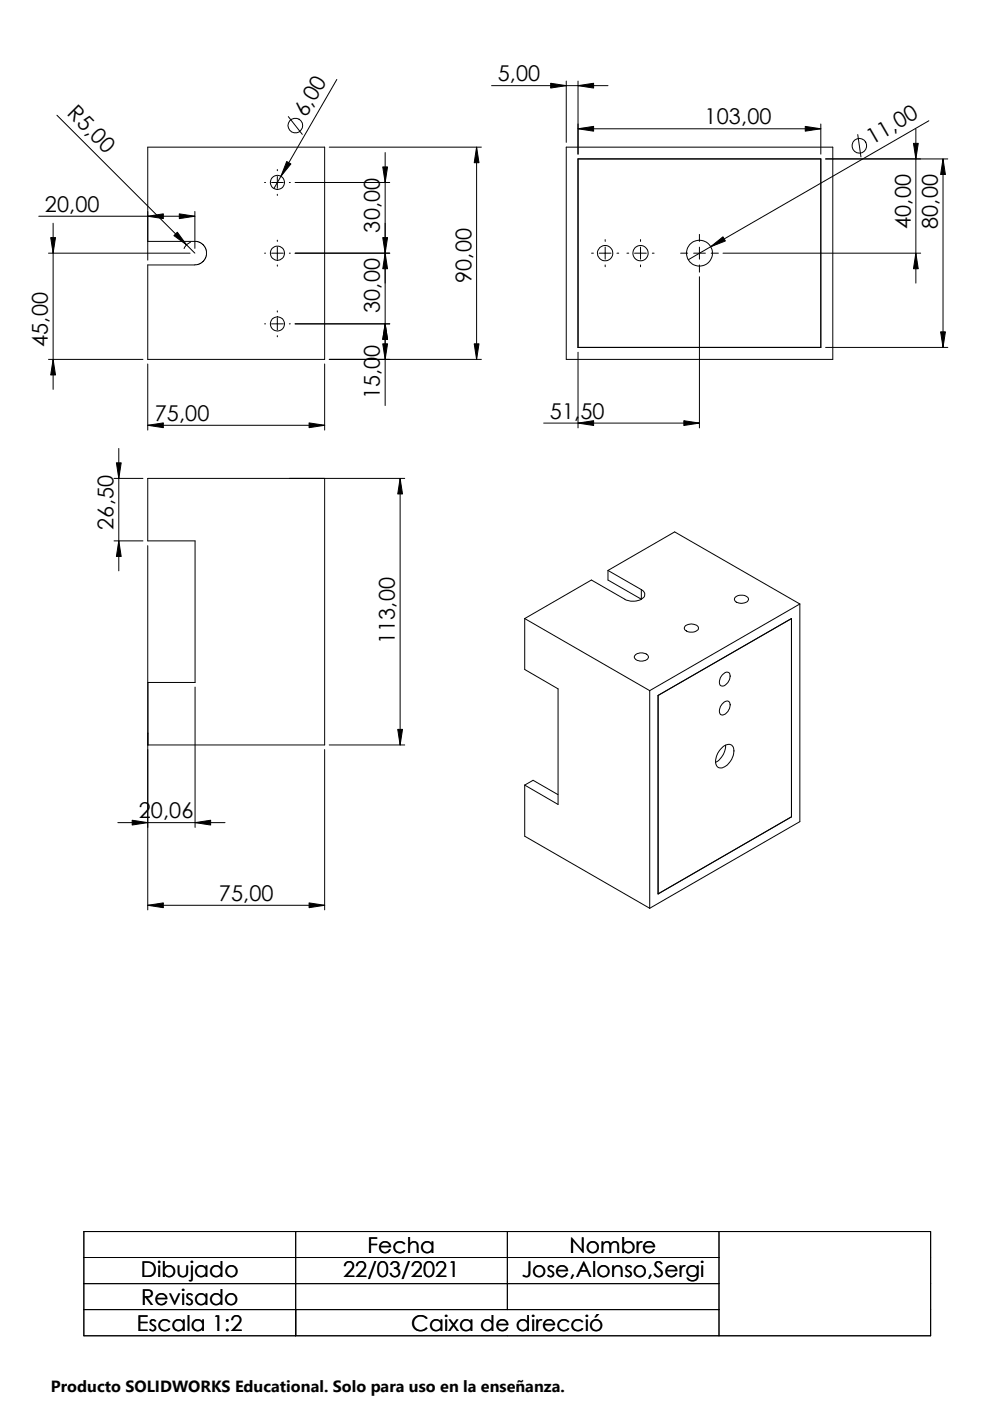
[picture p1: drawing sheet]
<svg xmlns="http://www.w3.org/2000/svg" width="210mm" height="297mm" viewBox="0 0 210 297" stroke-linecap="round" stroke-linejoin="round" font-family="sans-serif">
<g fill="none" stroke="#000" stroke-width=".21">
<path d="M71.4 16.8l-13.3 23.2M104.2 18.2h24.7M116.8 17.7l3.3 .5-3.3 .5zM120.1 17.2v13M122.6 18.2l3.3-.5v1zM122.6 17.2v15.5M12.1 24.4l29.2 29.3M56.1 38.7h.2M57.6 38.7h2.5M58.8 35.9v.3M58.8 37.4v2.5M60.8 34.2l.9 .6-2.1 2.6z"/>
<path d="M61.1 24.7l3 3.8M61.3 38.7h.3M62.6 38.7h20M69.8 31.2h32.3M81.2 35.4h1l-.5 3.3zM81.7 32.3v53.7M101 31.2l.6 3.3h-1.1zM101 31.2v45M120.1 31.2h56.5v45h-56.5zM122.6 27.3l3.3-.5v1zM122.6 33.7h51.4v40h-51.4zM122.6 27.3h51.4"/>
<path d="M170.7 26.8l3.3 .5-3.3 .5zM174 26.3v6.4M175 33.7h26M181.9 28.5l.6 4.8M193.7 30.4h1l-.5 3.3zM194.2 27.3v32.7M196.9 25.6l-51 29.5M199.9 33.7l.5 3.3h-1zM199.9 33.7v40M8.2 45.8h33.1M10.3 53.7h30M10.8 50.4h1l-.5 3.3z"/>
<path d="M11.3 47.3v35.2M31.3 45.8l3.3-.5v1.1zM31.3 51.2h10.4l.5 .1 .8 .5 .5 .6 .3 .8v.9l-.3 .8-.5 .6-.8 .5-.9 .1M31.3 55.2v-24h37.5v45h-37.5v-20h10M36.9 50l.7-.8 1.9 2.7zM38 45.3l3.3 .5-3.3 .6zM40.4 51.3a2.64 2.64 0 0 0-1.4 1.4M41.3 44.8v7.9M56.1 53.7h.2M57.6 53.7h2.5M58.8 41.2v.2M58.8 50.9v.3"/>
<path d="M58.8 52.4v2.5M58.8 56.2v.2M61.3 53.7h.3M62.6 53.7h20M81.2 50.4h1l-.5 3.3zM81.7 53.7l.5 3.3h-1zM125.4 53.7h.4M127 53.7h2.5M128.3 50.8v.4M128.3 52.4v2.5M128.3 56.2v.4M130.8 53.7h.4"/>
<path d="M132.9 53.7h.4M134.5 53.7h2.5M135.8 50.8v.4M135.8 52.4v2.5M135.8 56.2v.4M138.3 53.7h.4M144.3 53.7h1.5M147.1 53.7h2.5M148.3 49.7v1.5M148.3 52.4v2.5M148.3 56.2v1.5M148.3 58.7v32"/>
<path d="M150.7 52.3l2.6-2.1 .5 .9zM150.8 53.7h1.5M153.3 53.7h41.9M194.2 53.7l.5 3.3h-1zM10.3 76.2h20M11.3 76.2l.5 3.3h-1zM31.3 77.2v14M56.1 68.7h.2M57.6 68.7h2.5M58.8 65.9v.3M58.8 67.4v2.5M58.8 71.2v.2"/>
<path d="M61.3 68.7h.3M62.6 68.7h20M68.8 77.2v14M69.8 76.2h32.3M81.2 72.9h1l-.5 3.3zM81.7 68.7l.5 3.3h-1zM100.5 72.9h1.1l-.6 3.3zM122.6 74.7v16M175 73.7h26M199.4 70.4h1l-.5 3.3zM24.7 98.1h1l-.5 3.3zM25.2 95.1v25.9"/>
<path d="M31.3 90.2l3.3-.5v1zM31.3 90.2h37.5M65.5 89.7l3.3 .5-3.3 .5zM115.3 89.7h33M122.6 89.7l3.3-.5v1zM145 89.2l3.3 .5-3.3 .5zM24.2 101.4h6.1M24.2 114.7h6.1M25.2 114.7l.5 3.3h-1zM31.3 115.7v77.2M68.8 101.4v56.5h-37.5M84.8 101.4l.5 3.3h-1z"/>
<path d="M84.8 101.4v56.5M85.8 101.4h-54.5v13.3h10.1v30h-10v13.2M111.3 131.1v10.8l7 4.1v24.6l-7-4.1M111.3 131.1l26.5 15.3M128.9 120.9v2.1l7.1 4v-2M128.9 120.9l14.1-8.1 26.6 15.3M128.9 120.9l7.1 4.1M134.7 138.8a1.92 1.92 0 0 1 2.8 .3 1.37 1.37 0 0 1-2.1 1 .77 .77 0 0 1-.7-.4 .77 .77 0 0 1 0-.9zM136 125a1.11 1.11 0 0 1 .7 1.1 1.11 1.11 0 0 1-.9 1 3.9 3.9 0 0 1-3.3-.1l-7.1-4-14.1 8.1M145.3 132.7a2.07 2.07 0 0 1 2.8 .3 1.33 1.33 0 0 1-1.8 1 .94 .94 0 0 1-1.1-1.2zM155.8 126.7a1.85 1.85 0 0 1 2.9 .3 1.67 1.67 0 0 1-2.3 .8l-.6-.4-.1-.4zM169.6 128.1v46.1l-31.8 18.4"/>
<path d="M169.6 128.1l-31.8 18.3M31.3 155.4h.1M41.4 145.7v29.7M68.8 158.9v34M69.8 157.9h16M84.3 154.6h1l-.5 3.3zM137.8 146.4v46.2M139.5 147.4l28.3-16.3v42.1l-28.3 16.3zM152.9 158.7a1.65 1.65 0 0 1 2.4-.5 3.5 3.5 0 0 1-1.6 4.4 1.25 1.25 0 0 1-1.6 0 1.25 1.25 0 0 1-.4-1.5l.5-1.4zM153.1 149.3a.97 .97 0 0 1 1.6-.3 1.99 1.99 0 0 1-1.8 2.6 1.58 1.58 0 0 1 .2-2.3zM153.3 143a.81 .81 0 0 1 1-.5 .81 .81 0 0 1 .5 1.1 2.11 2.11 0 0 1-1.7 1.9 .97 .97 0 0 1-.4-1.5zM153.8 158a4.1 4.1 0 0 1-2.1 3.6"/>
<path d="M25 174.4h22.7M28 173.9l3.3 .5-3.3 .5zM41.4 174.4l3.3-.5v1zM111.3 166.5v10.8l26.5 15.3M111.3 166.5l1.7-1.1 5.3 3.1M31.3 191.9l3.3-.5v1zM31.3 191.9h37.5M65.5 191.4l3.3 .5-3.3 .5zM17.8 261.1h179.5v22.1h-179.5zM17.8 266.6h134.6M17.8 272.2h134.6M17.8 277.7h134.6"/>
<path d="M62.7 261.1v22.1M107.6 261.1v16.6M152.4 261.1v22.1"/>
<circle cx="58.8" cy="38.7" r="1.5"/>
<circle cx="62.6" cy="26.6" r="1.57"/>
<circle cx="182.2" cy="30.9" r="1.56"/>
<circle cx="58.8" cy="53.7" r="1.5"/>
<circle cx="128.3" cy="53.7" r="1.61"/>
<circle cx="135.8" cy="53.7" r="1.61"/>
<circle cx="148.3" cy="53.7" r="2.75"/>
<circle cx="58.8" cy="68.7" r="1.5"/>
</g>
<g fill="#000">
<path d="M116.8 17.7l3.3 .5-3.3 .5zM122.6 18.2l3.3-.5v1zM60.8 34.2l.9 .6-2.1 2.6zM81.2 35.4h1l-.5 3.3zM101 31.2l.6 3.3h-1.1zM122.6 27.3l3.3-.5v1zM170.7 26.8l3.3 .5-3.3 .5zM193.7 30.4h1l-.5 3.3zM199.9 33.7l.5 3.3h-1zM10.8 50.4h1l-.5 3.3zM31.3 45.8l3.3-.5v1.1zM36.9 50l.7-.8 1.9 2.7z"/>
<path d="M38 45.3l3.3 .5-3.3 .6zM81.2 50.4h1l-.5 3.3zM81.7 53.7l.5 3.3h-1zM150.7 52.3l2.6-2.1 .5 .9zM194.2 53.7l.5 3.3h-1zM11.3 76.2l.5 3.3h-1zM81.2 72.9h1l-.5 3.3zM81.7 68.7l.5 3.3h-1zM100.5 72.9h1.1l-.6 3.3zM199.4 70.4h1l-.5 3.3zM31.3 90.2l3.3-.5v1zM65.5 89.7l3.3 .5-3.3 .5z"/>
<path d="M122.6 89.7l3.3-.5v1zM145 89.2l3.3 .5-3.3 .5zM25.2 114.7l.5 3.3h-1zM24.7 98.1h1l-.5 3.3zM84.8 101.4l.5 3.3h-1zM84.3 154.6h1l-.5 3.3zM28 173.9l3.3 .5-3.3 .5zM41.4 174.4l3.3-.5v1zM31.3 191.9l3.3-.5v1zM65.5 191.4l3.3 .5-3.3 .5z"/>
</g>
<path d="M10.8 291.5h104.2v5.5h-104.2z" fill="#fff"/>
<g font-size="4.6">
<text x="105.5" y="17.2">5,00</text>
<text x="14.1" y="24.3" transform="rotate(45 14.1 24.3)">R5,00</text>
<text x="64.9" y="25.1" transform="rotate(-60 64.9 25.1)">6,00</text>
<text x="149.4" y="26.4">103,00</text>
<text x="185" y="30.7" transform="rotate(-30 185 30.7)">11,00</text>
<text x="9.5" y="44.9">20,00</text>
<text x="80.6" y="49.3" transform="rotate(-90 80.6 49.3)">30,00</text>
<text x="193.1" y="48.6" transform="rotate(-90 193.1 48.6)">40,00</text>
<text x="198.8" y="48.6" transform="rotate(-90 198.8 48.6)">80,00</text>
<text x="99.9" y="60" transform="rotate(-90 99.9 60)">90,00</text>
<text x="80.6" y="66.3" transform="rotate(-90 80.6 66.3)">30,00</text>
<text x="10.2" y="73.6" transform="rotate(-90 10.2 73.6)">45,00</text>
<text x="32.8" y="89.2">75,00</text>
<text x="80.6" y="84.7" transform="rotate(-90 80.6 84.7)">15,00</text>
<text x="116.6" y="88.8">51,50</text>
<text x="24.1" y="112.3" transform="rotate(-90 24.1 112.3)">26,50</text>
<text x="83.7" y="136.6" transform="rotate(-90 83.7 136.6)">113,00</text>
<text x="29.4" y="173.5">20,06</text>
<text x="46.4" y="191">75,00</text>
<text x="77.9" y="265.6">Fecha</text>
<text x="120.7" y="265.6">Nombre</text>
<text x="29.8" y="270.7">Dibujado</text>
<text x="72.7" y="270.7">22/03/2021</text>
<text x="110.6" y="270.7">Jose,Alonso,Sergi</text>
<text x="29.9" y="276.7">Revisado</text>
<text x="29" y="282.2">Escala 1:2</text>
<text x="87.2" y="282.2">Caixa de direcció</text>
</g>
<text font-size="3.4" x="10.8" y="295.2">Producto SOLIDWORKS Educational. Solo para uso en la enseñanza.</text>
</svg>
